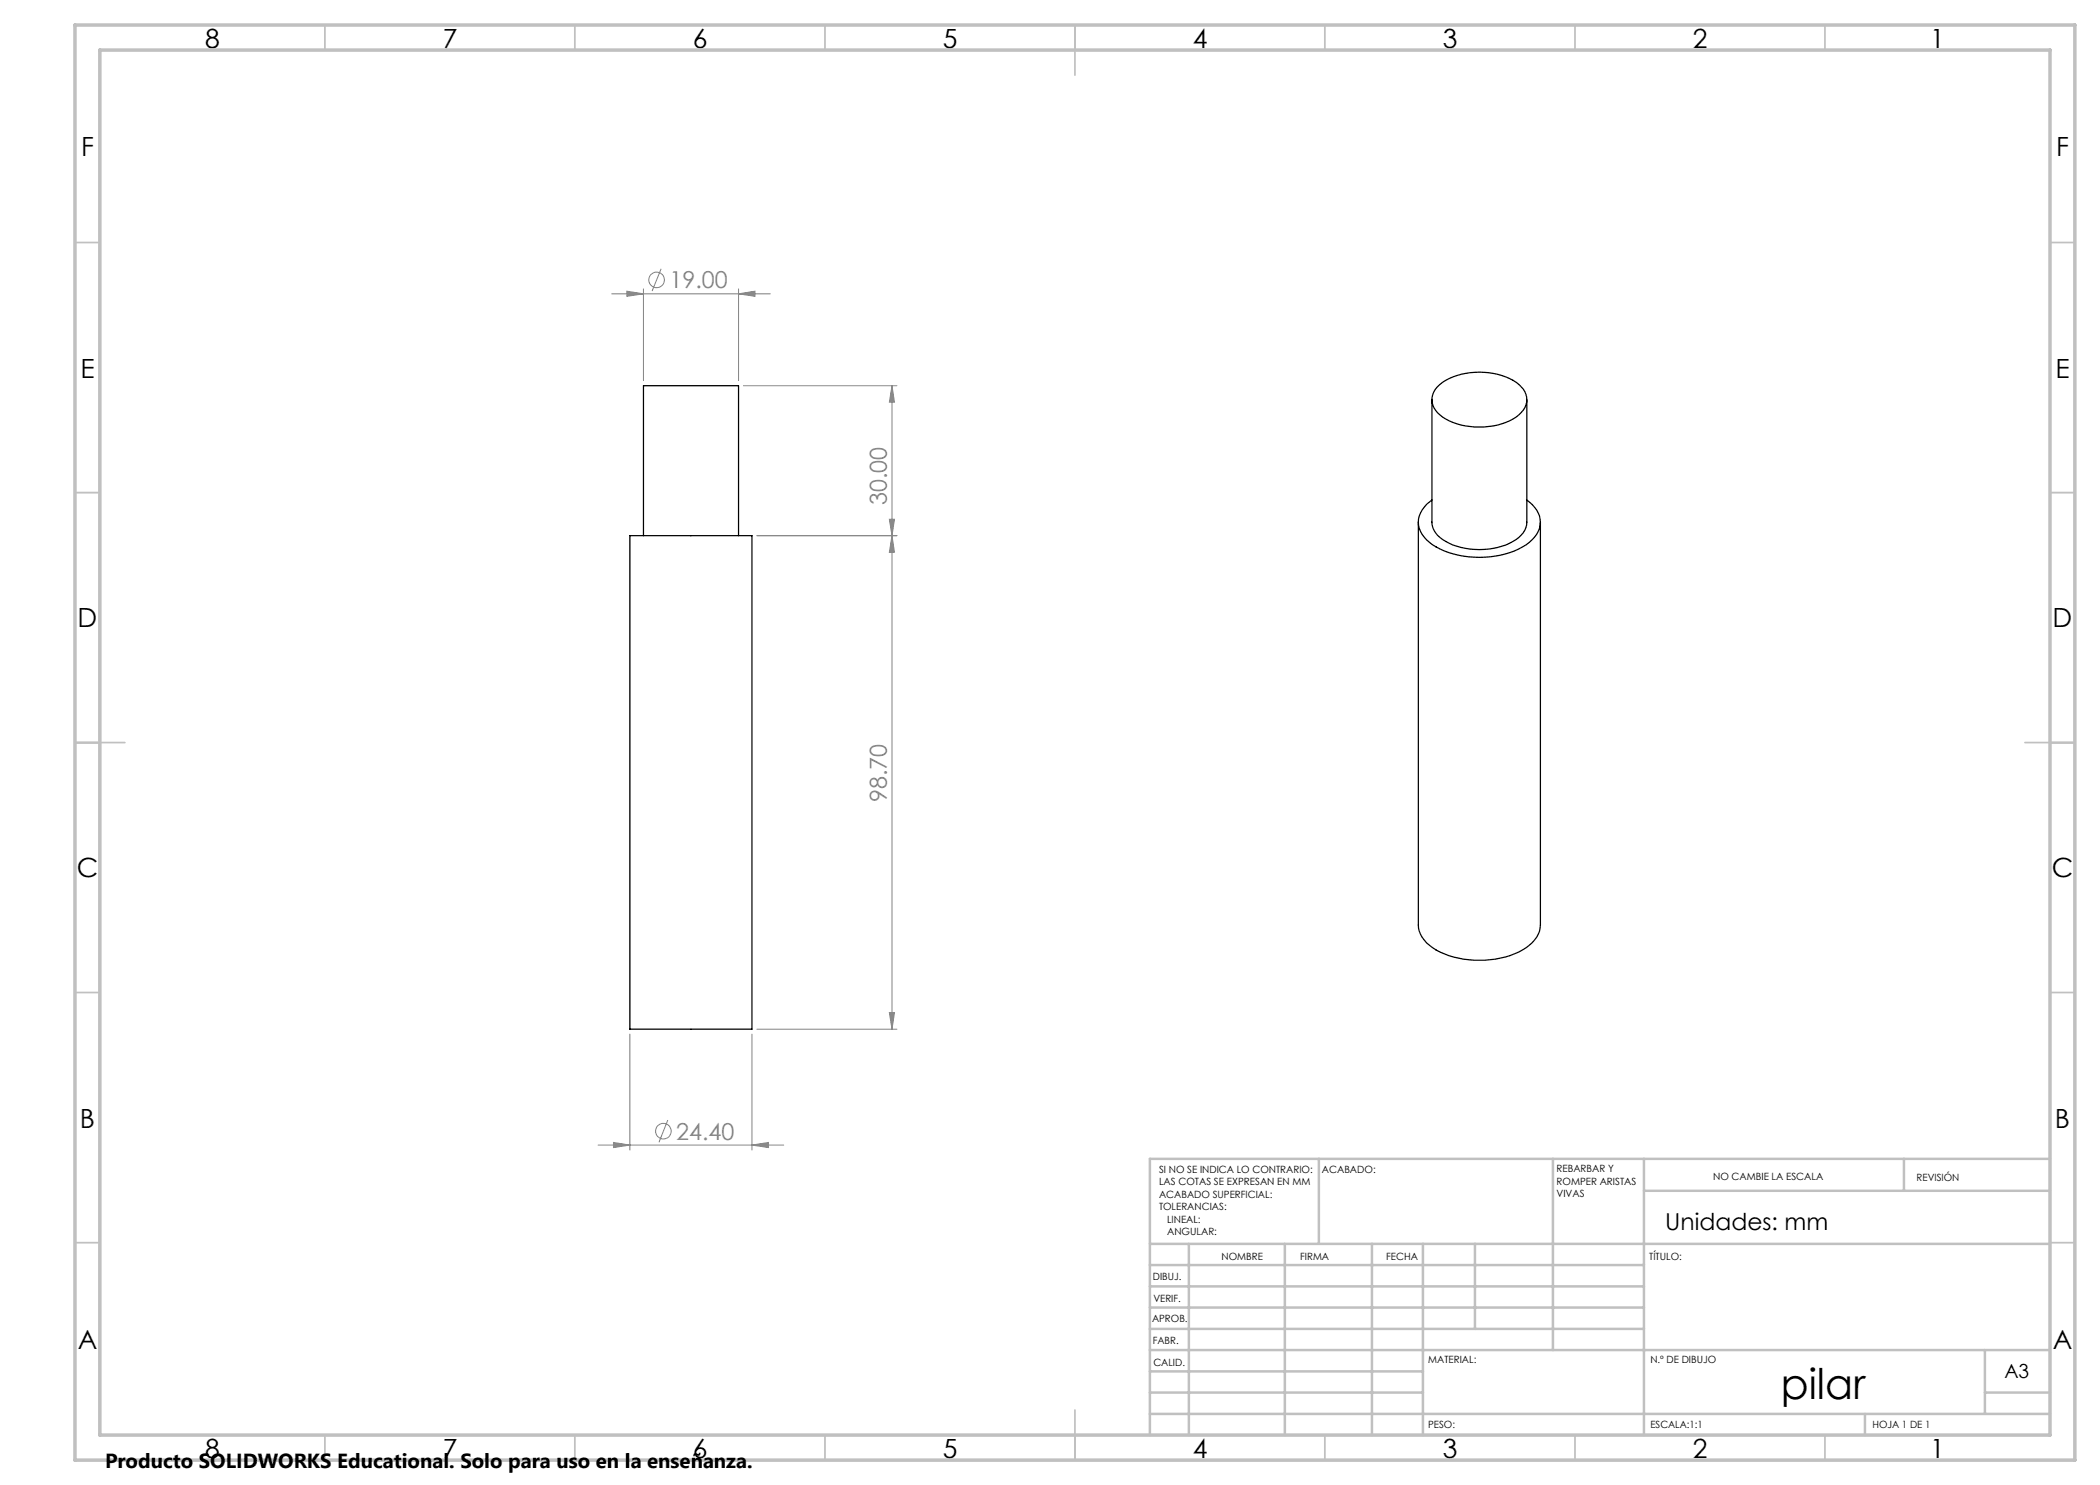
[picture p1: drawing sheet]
<svg xmlns="http://www.w3.org/2000/svg" width="420mm" height="297mm" viewBox="0 0 420 297" stroke-linecap="round" stroke-linejoin="round" font-family="sans-serif">
<path d="M286.4 79.9v24.5a4.6 4.6 0 0 0 2.8 3.9 14.5 14.5 0 0 0 14-.4 4.4 4.4 0 0 0 2.2-3.5v-24.5M287.5 77.4a12.6 12.6 0 0 1 10.2-2.9 9.6 9.6 0 0 1 7.3 3.8 3.6 3.6 0 0 1-1.2 4.7 13.9 13.9 0 0 1-12.4 1.8 6.5 6.5 0 0 1-5-4.3 3.7 3.7 0 0 1 1.1-3.1zM126 107.1h24.4v98.7h-24.4zM128.7 107.1v-30h19v30M283.7 104.4v80.6a6.7 6.7 0 0 0 4.3 5.4 18.8 18.8 0 0 0 17.2-.9 5.7 5.7 0 0 0 2.9-4.5v-80.6M286.4 100a5 5 0 0 0-2.3 6.3 9.7 9.7 0 0 0 6.6 4.5 18.9 18.9 0 0 0 14.5-1.8 5.4 5.4 0 0 0 2.8-5.2 5.7 5.7 0 0 0-2.6-3.8" fill="none" stroke="#000" stroke-width=".25"/>
<g fill="none" stroke="#808080" stroke-width=".2">
<path d="M122.3 58.8h31.8M125.4 58.2l3.3 .6-3.3 .5zM128.7 57.8v18.3M132.2 53.8l-1.8 4.4M147.7 58.8l3.3-.6v1.1zM147.7 57.8v18.3M148.7 77.1h30.7M178.4 77.1l.5 3.3h-1zM178.4 77.1v128.7M151.4 107.1h28M177.9 103.9h1l-.5 3.2zM178.4 107.1l.5 3.4h-1z"/>
<path d="M126 206.8v23.2M150.4 206.8v23.2M151.4 205.8h28M177.9 202.5h1l-.5 3.3zM119.6 229h37.1M122.7 228.5l3.3 .5-3.3 .5zM133.6 224l-1.8 4.5M150.4 229l3.3-.5v1z"/>
<circle cx="131.3" cy="56" r="1.56"/>
<circle cx="132.7" cy="226.2" r="1.55"/>
</g>
<g fill="none" stroke="#c0c0c0" stroke-width=".35">
<path d="M65 5v5M115 5v5M165 5v5M215 5v10M265 5v5M315 5v5M365 5v5M15 48.5h5M410 48.5h5M15 98.5h5M410 98.5h5M15 148.5h10"/>
<path d="M405 148.5h10M15 198.5h5M410 198.5h5M15 248.5h5M410 248.5h5M65 287v5M115 287v5M165 287v5M215 282v10M265 287v5M315 287v5M365 287v5"/>
</g>
<g fill="none" stroke="#c0c0c0" stroke-width=".5">
<path d="M263.8 231.8v17M310.6 231.8v38.2M328.8 231.8v55.2M328.8 238.2h81.2M380.8 231.8v6.4M410 231.8h-180v55.2M230 248.8h180M230 257.3h98.8M230 253h98.8M237.8 248.8v38.2M257 248.8v38.2M274.4 248.8v38.2"/>
<path d="M284.6 248.8v38.2M295 248.8v17M230 265.8h98.8M230 261.5h98.8M230 278.5h54.6M230 274.3h54.6M230 270h180M397 278.5h13M397 270v12.8M230 282.8h180M373 282.8v4.2"/>
</g>
<path d="M15 5h400v287h-400zM20 10h390v277h-390z" fill="none" stroke="#c0c0c0" stroke-width=".7"/>
<g fill="#808080">
<path d="M150.4 229l3.3-.5v1zM122.7 228.5l3.3 .5-3.3 .5zM147.7 58.8l3.3-.6v1.1zM125.4 58.2l3.3 .6-3.3 .5z"/>
<path d="M177.9 202.5h1l-.5 3.3zM178.4 107.1l.5 3.4h-1z"/>
<path d="M178.4 77.1l.5 3.3h-1zM177.9 103.9h1l-.5 3.2z"/>
</g>
<text font-size="8.5" x="356.1" y="279.7">pilar</text>
<g font-size="5.3">
<text x="41" y="9.5">8</text>
<text x="88.5" y="9.5">7</text>
<text x="138.5" y="9.5">6</text>
<text x="188.5" y="9.5">5</text>
<text x="238.5" y="9.5">4</text>
<text x="288.5" y="9.5">3</text>
<text x="338.5" y="9.5">2</text>
<text x="386" y="9.5">1</text>
<text x="16.2" y="31.3">F</text>
<text x="411.2" y="31.3">F</text>
<text x="16.1" y="75.5">E</text>
<text x="411.1" y="75.5">E</text>
<text x="15.5" y="125.5">D</text>
<text x="410.5" y="125.5">D</text>
<text x="15.4" y="175.5">C</text>
<text x="410.4" y="175.5">C</text>
<text x="16" y="225.5">B</text>
<text x="411" y="225.5">B</text>
<text x="15.5" y="269.8">A</text>
<text x="410.5" y="269.8">A</text>
<text x="41" y="291.5">8</text>
<text x="88.5" y="291.5">7</text>
<text x="138.5" y="291.5">6</text>
<text x="188.5" y="291.5">5</text>
<text x="238.5" y="291.5">4</text>
<text x="288.5" y="291.5">3</text>
<text x="338.5" y="291.5">2</text>
<text x="386" y="291.5">1</text>
</g>
<g font-size="4.7" fill="#808080">
<text x="133.9" y="57.7">19.00</text>
<text x="177.4" y="101" transform="rotate(-90 177.4 101)">30.00</text>
<text x="177.4" y="160.4" transform="rotate(-90 177.4 160.4)">98.70</text>
<text x="135.3" y="227.9">24.40</text>
</g>
<text font-size="4.7" x="333.1" y="246">Unidades: mm</text>
<text font-size="4.1" x="21" y="293.7">Producto SOLIDWORKS Educational. Solo para uso en la enseñanza.</text>
<text font-size="3.9" x="400.9" y="275.5">A3</text>
<g font-size="2">
<text x="231.8" y="234.6">SI NO SE INDICA LO CONTRARIO:</text>
<text x="231.8" y="237.1">LAS COTAS SE EXPRESAN EN MM</text>
<text x="231.8" y="239.6">ACABADO SUPERFICIAL:</text>
<text x="264.4" y="234.6">ACABADO:</text>
<text x="311.3" y="234.5">REBARBAR Y</text>
<text x="311.3" y="237">ROMPER ARISTAS</text>
<text x="311.3" y="239.5">VIVAS</text>
<text x="342.6" y="236">NO CAMBIE LA ESCALA</text>
<text x="383.3" y="236.2">REVISIÓN</text>
<text x="231.8" y="242.1">TOLERANCIAS:</text>
<text x="233.4" y="244.6">LINEAL:</text>
<text x="233.4" y="247.1">ANGULAR:</text>
<text x="244.3" y="252">NOMBRE</text>
<text x="260" y="251.9">FIRMA</text>
<text x="277.2" y="251.9">FECHA</text>
<text x="329.9" y="251.9">TÍTULO:</text>
<text x="230.6" y="256.1">DIBUJ.</text>
<text x="230.7" y="260.3">VERIF.</text>
<text x="230.4" y="264.4">APROB.</text>
<text x="230.5" y="268.8">FABR.</text>
<text x="230.7" y="273.1">CALID.</text>
<text x="285.6" y="272.5">MATERIAL:</text>
<text x="330.1" y="272.5">N.º DE DIBUJO</text>
<text x="285.6" y="285.5">PESO:</text>
<text x="330.1" y="285.6">ESCALA:1:1</text>
<text x="374.5" y="285.6">HOJA 1 DE 1</text>
</g>
</svg>
